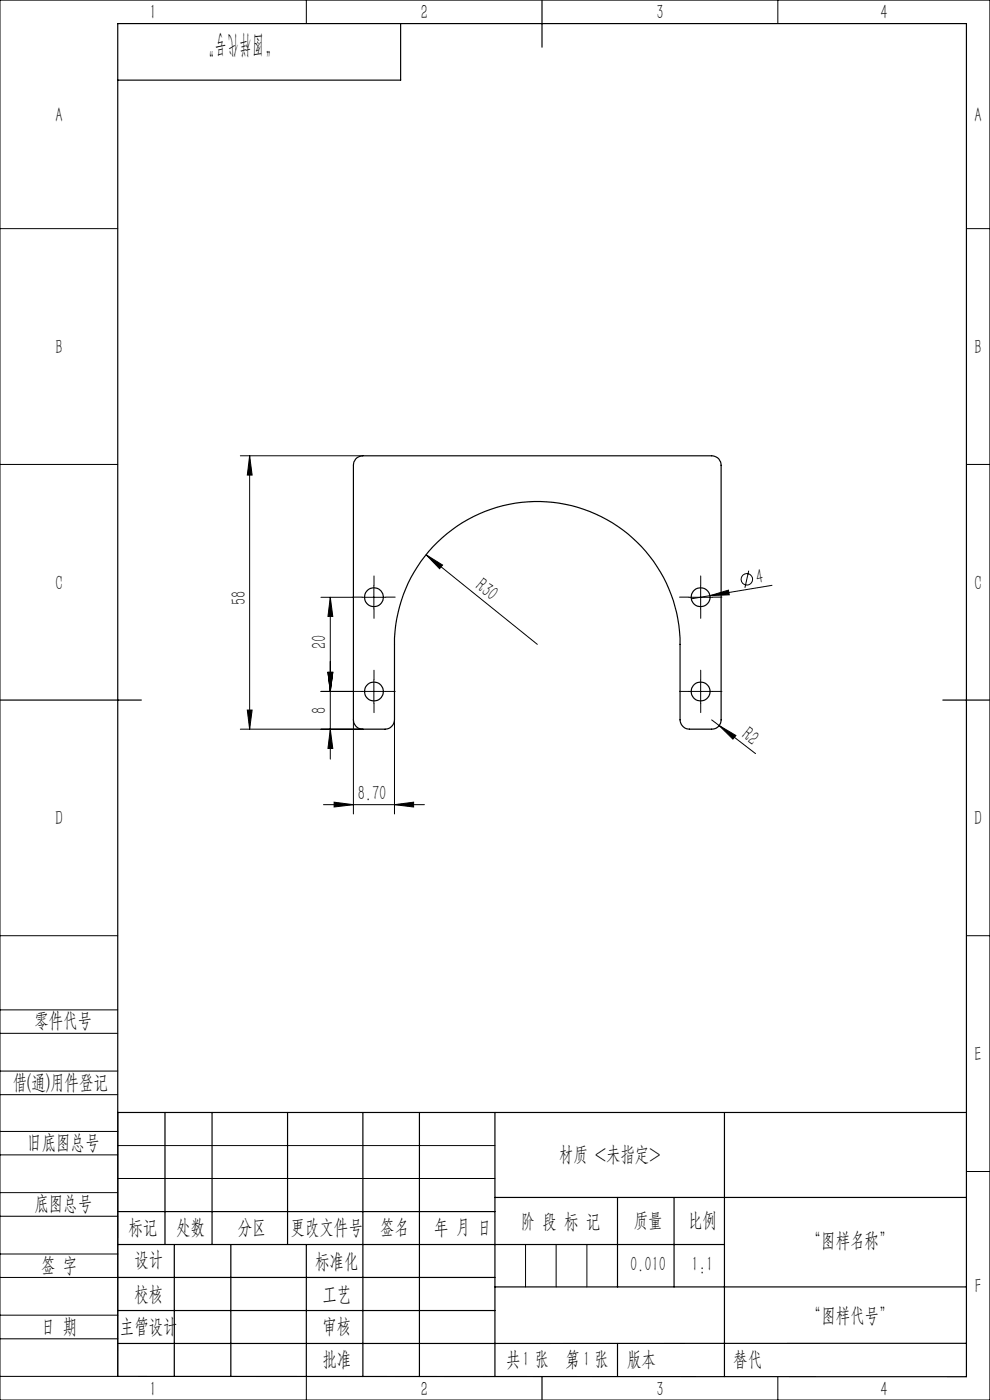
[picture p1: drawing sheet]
<svg xmlns="http://www.w3.org/2000/svg" width="210mm" height="297mm" viewBox="0 0 210 297" stroke-linecap="round" stroke-linejoin="round" font-family="sans-serif">
<g fill="none" stroke="#000" stroke-width=".21">
<path d="M0 0h210v297h-210zM65 0v5M165 0v5M0 48.5h25M205 48.5h5M0 98.5h25M51 96.7h26M53 96.7v58M53 96.7l.5 4.1h-1zM205 98.5h5M90.4 117.7l3.5 2.2-.7 .7zM90.4 117.7l23.6 19"/>
<path d="M68.1 126.7h6.7M70.1 126.7v34.3M70.1 126.7l.5 4.1h-1zM76.8 126.7h5M79.3 124.2v5M146.1 126.7h5M148.6 124.2v5M150.6 126.4l3.9-1.2 .2 1zM150.6 126.4l-4 .6M158.8 121.1l-.8 3.6M163.8 124.2l-13.2 2.2M51 154.7h26"/>
<path d="M52.5 150.6h1l-.5 4.1zM68.1 146.7h6.7M69.6 142.6h1l-.5 4.1zM70.1 154.7l.5 4.1h-1zM75 152.7v20M76.8 146.7h5M79.3 144.2v5M83.7 152.7v20M146.1 146.7h5M148.6 144.2v5M151 152.7l1.5 1.2M152.5 153.9l3.6 2.1-.6 .8z"/>
<path d="M152.5 153.9l7.8 6M68.6 170.7h21.4M70.9 170.2l4.1 .5-4.1 .5zM83.7 170.7l4-.5v1zM0 198.5h25M205 198.5h5M0 214.2h25M0 219.2h25M0 232.2h25M0 227.2h25M25 236v56h-25M0 245h25"/>
<path d="M0 240h25M0 258h25M0 253h25M25 243h80M25 250h80M205 248.5h5M0 271h25M0 266h25M0 279h25M111.5 264v9M118 264v9M124.5 264v9"/>
<path d="M0 284h25M65 292.1v4.9M153.7 292h.1M165 292v5"/>
<circle cx="158.4" cy="122.9" r="1.22"/>
</g>
<g fill="none" stroke="#000" stroke-width=".21" stroke-dasharray="30.5 1.3 1.3 1.3">
<path d="M76.8 126.7h-2M79.3 124.2v-2M79.3 129.2v2M81.8 126.7h2M146.1 126.7h-2M148.6 124.2v-2M148.6 129.2v2M151.1 126.7h2M76.8 146.7h-2M79.3 144.2v-2M79.3 149.2v2M81.8 146.7h2"/>
<path d="M146.1 146.7h-2M148.6 144.2v-2M148.6 149.2v2M151.1 146.7h2"/>
</g>
<g fill="none" stroke="#000" stroke-width=".25">
<path d="M85 5v12h-60M115 0v10M75.4 97.4l.6-.4 1-.3h74a1.97 1.97 0 0 1 2 2v54a1.97 1.97 0 0 1-2 2h-4.7a2.02 2.02 0 0 1-2-2v-16a30.3 30.3 0 0 0-30.3-30.3 30.3 30.3 0 0 0-30.3 30.3v16a2.04 2.04 0 0 1-2 2h-4.7a1.97 1.97 0 0 1-2-2v-54l.1-.7zM0 148.5h30M200 148.5h10M25 236h180M35 236v28M45 236v28M61 236v28M77 236v56M89 236v56M105 236v56"/>
<path d="M153.7 236v56M25 257h80M105 254h100M131 254v19M143 254v19M25 264h128.7M25 271h80M25 278h80M37 264v28M49 264v28M65 264.1v28M105 273h100"/>
<path d="M25 292l180 .1v-287.1h-180v287M115 292v5M131 285v7M205 285h-180"/>
<circle cx="79.3" cy="126.7" r="2.01"/>
<circle cx="148.6" cy="126.7" r="2.01"/>
<circle cx="79.3" cy="146.7" r="2.01"/>
<circle cx="148.6" cy="146.7" r="2.01"/>
</g>
<g fill="#000">
<path d="M90.4 117.7l3.5 2.2-.7 .7zM150.6 126.4l3.9-1.2 .2 1zM152.5 153.9l3.6 2.1-.6 .8z"/>
<path d="M53 96.7l.5 4.1h-1zM52.5 150.6h1l-.5 4.1zM69.6 142.6h1l-.5 4.1zM70.1 154.7l.5 4.1h-1zM70.1 126.7l.5 4.1h-1zM69.6 142.6h1l-.5 4.1z"/>
<path d="M83.7 170.7l4-.5v1zM70.9 170.2l4.1 .5-4.1 .5z"/>
</g>
<text font-size="5.5" x="59.4" y="7" transform="rotate(-180 59.4 7)">“图样代号”</text>
<g font-size="4.4">
<text x="31.7" y="4.1">1</text>
<text x="89.2" y="4.1">2</text>
<text x="139.2" y="4.1">3</text>
<text x="186.7" y="4.1">4</text>
<text x="11.7" y="25.9">A</text>
<text x="206.7" y="25.9">A</text>
<text x="11.7" y="75.1">B</text>
<text x="206.7" y="75.1">B</text>
<text x="11.7" y="125.1">C</text>
<text x="100.6" y="124.8" transform="rotate(39 100.6 124.8)">R30</text>
<text x="160.6" y="123.8" transform="rotate(-9 160.6 123.8)">4</text>
<text x="206.7" y="125.1">C</text>
<text x="52.1" y="128.4" transform="rotate(-90 52.1 128.4)">58</text>
<text x="69.2" y="137.8" transform="rotate(-90 69.2 137.8)">20</text>
<text x="69.2" y="151.5" transform="rotate(-90 69.2 151.5)">8</text>
<text x="157.1" y="156.4" transform="rotate(38 157.1 156.4)">R2</text>
<text x="75.9" y="169.8">8.70</text>
<text x="11.7" y="175.1">D</text>
<text x="206.7" y="175.1">D</text>
<text x="7.3" y="217.9">零件代号</text>
<text x="206.7" y="225.1">E</text>
<text x="2.7" y="231">借(通)用件登记</text>
<text x="5.8" y="243.7">旧底图总号</text>
<text x="118.6" y="246.2">材质 &lt;未指定&gt;</text>
<text x="7.3" y="256.8">底图总号</text>
<text x="27.2" y="261.9">标记</text>
<text x="37.4" y="261.9">处数</text>
<text x="50.5" y="261.9">分区</text>
<text x="61.7" y="261.9">更改文件号</text>
<text x="80.6" y="261.9">签名</text>
<text x="92.1" y="261.9">年 月 日</text>
<text x="110.5" y="260.4">阶 段 标 记</text>
<text x="134.4" y="260.4">质量</text>
<text x="145.9" y="260.4">比例</text>
<text x="8.7" y="269.8">签 字</text>
<text x="28.5" y="268.7">设计</text>
<text x="66.9" y="269">标准化</text>
<text x="133.6" y="269.7">0.010</text>
<text x="146.7" y="269.7">1:1</text>
<text x="171.2" y="264.6">“图样名称”</text>
<text x="28.5" y="275.9">校核</text>
<text x="68.4" y="275.9">工艺</text>
<text x="206.8" y="274.4">F</text>
<text x="171.2" y="280.6">“图样代号”</text>
<text x="8.7" y="282.9">日 期</text>
<text x="25.4" y="282.9">主管设计</text>
<text x="68.4" y="282.8">审核</text>
<text x="68.4" y="289.9">批准</text>
<text x="107.4" y="289.9">共 张</text>
<text x="110.8" y="289.9">1</text>
<text x="120" y="289.9">第 张</text>
<text x="123.7" y="289.9">1</text>
<text x="133" y="289.9">版本</text>
<text x="155.6" y="289.9">替代</text>
<text x="31.7" y="296.2">1</text>
<text x="89.2" y="296.2">2</text>
<text x="139.2" y="296.2">3</text>
<text x="186.7" y="296.2">4</text>
</g>
</svg>
